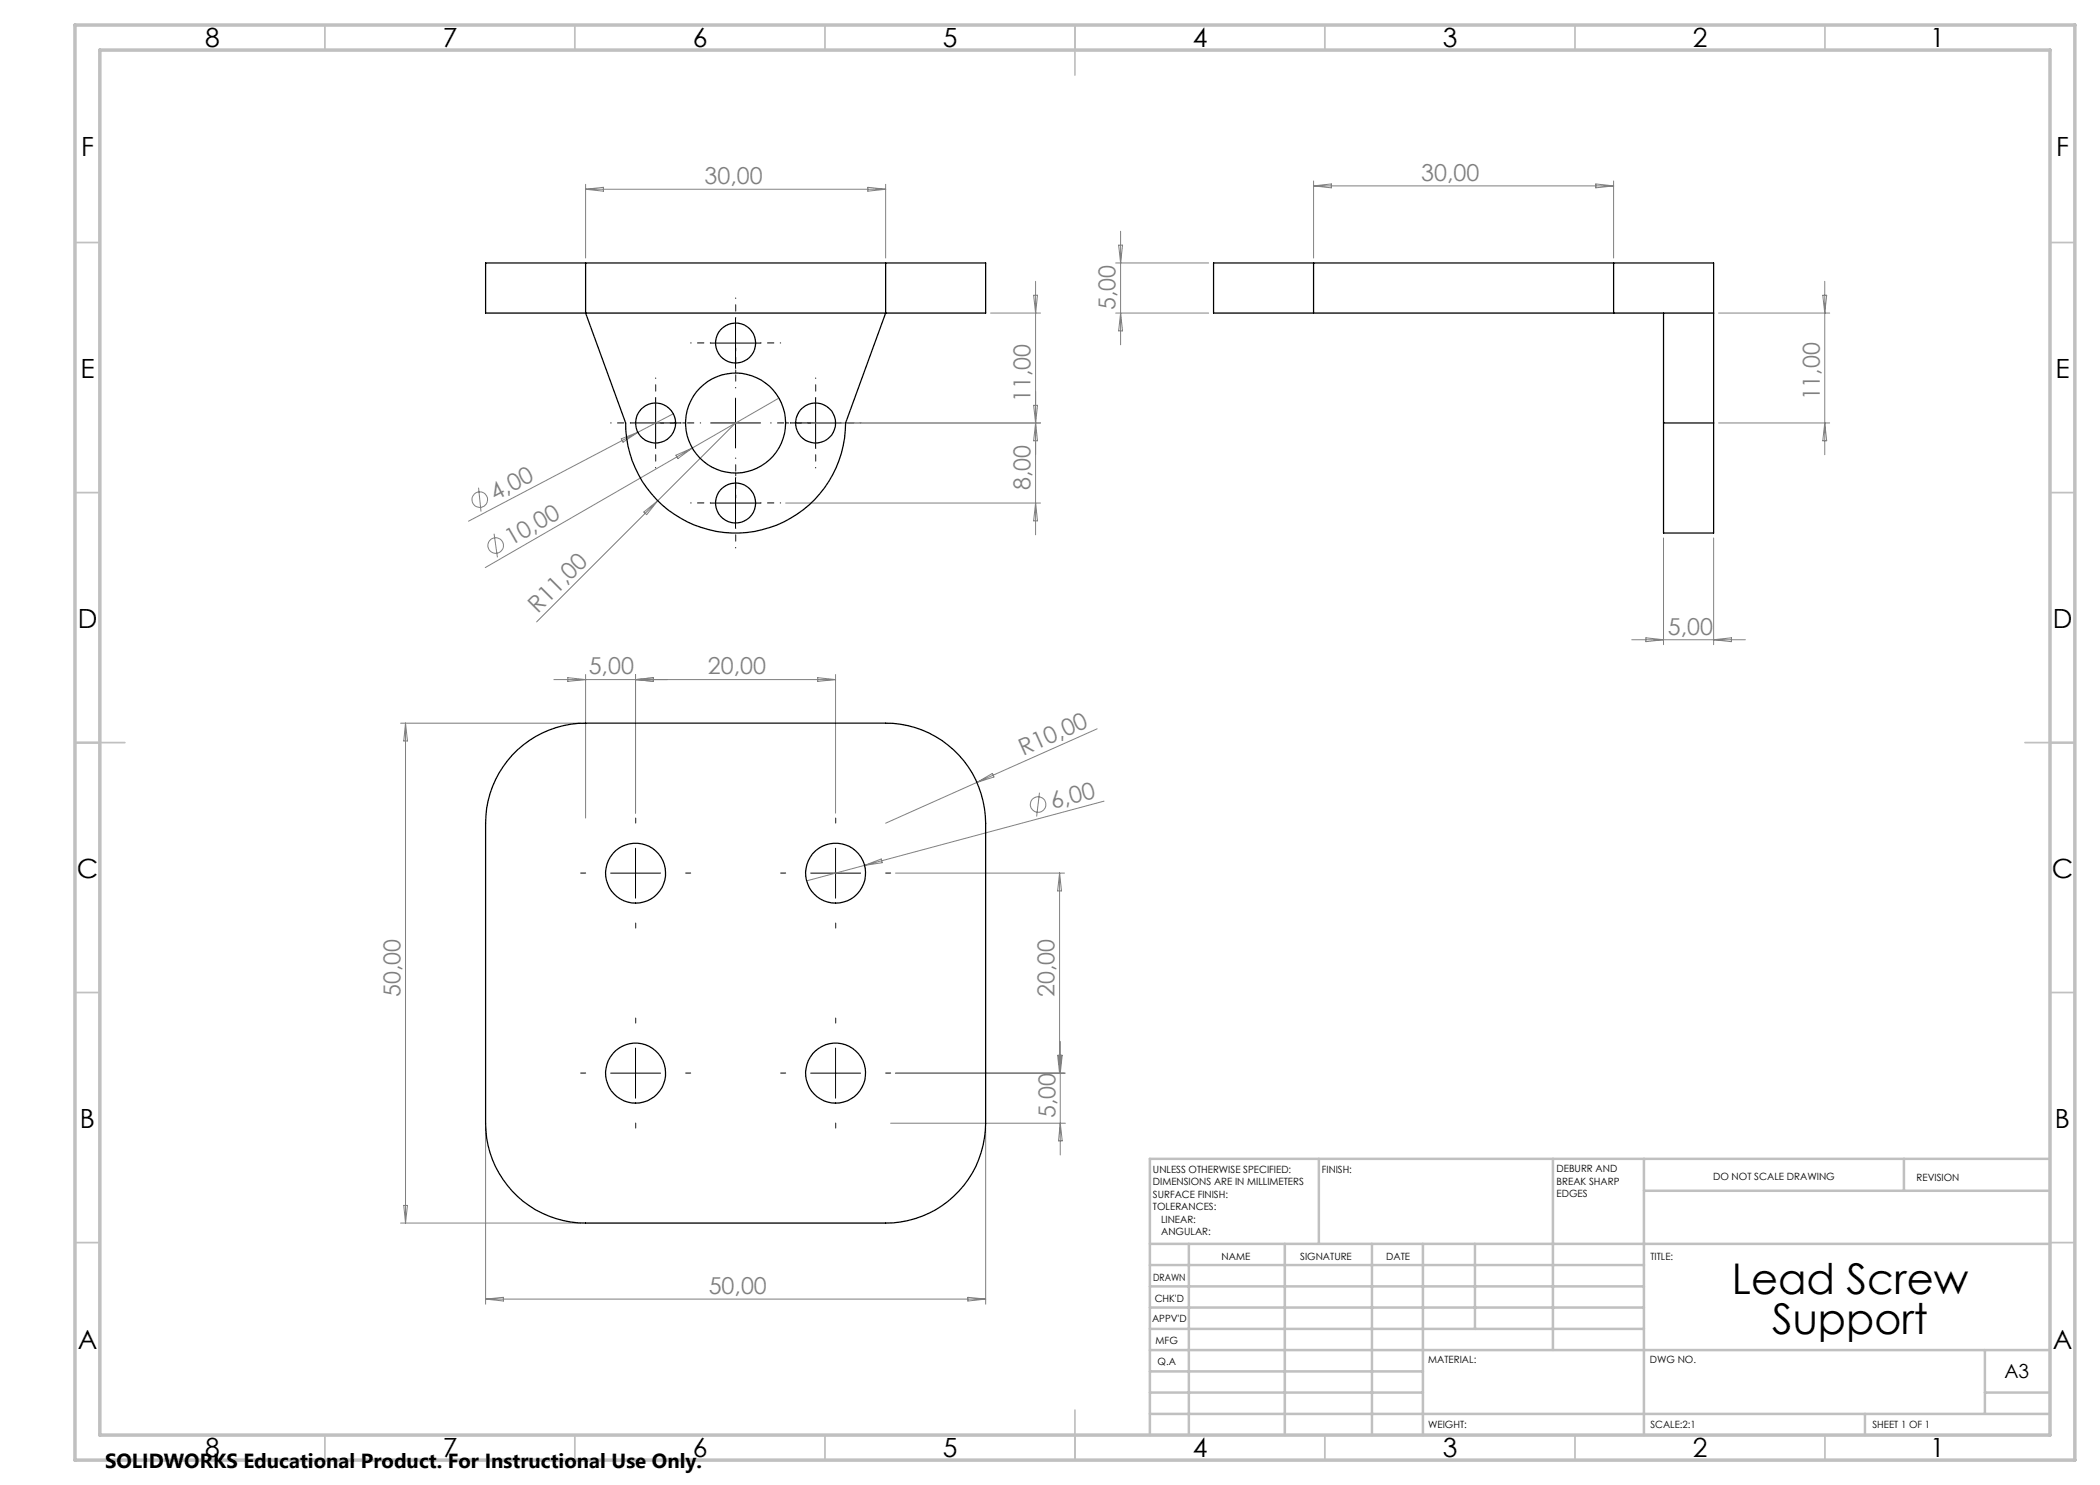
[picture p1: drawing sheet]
<svg xmlns="http://www.w3.org/2000/svg" width="420mm" height="297mm" viewBox="0 0 420 297" stroke-linecap="round" stroke-linejoin="round" font-family="sans-serif">
<g fill="none" stroke="#808080" stroke-width=".2">
<path d="M117.1 36.9v14.7M117.1 37.8h60M117.1 37.8l3.6-.3v.7zM173.6 37.5l3.5 .3-3.5 .4zM177.1 36.9v14.7M262.7 36.2v15.4M262.7 37.2h60M262.7 37.2l3.6-.4v.8zM319.2 36.8l3.5 .4-3.5 .4zM322.7 36.2v15.4M206.7 59.1h.8l-.4 3.5zM207.1 56.3v50.7"/>
<path d="M223.1 52.6h18.6M223.7 49h.8l-.4 3.6zM224.1 46.2v22.8M364.6 59.1h.7l-.4 3.5zM364.9 56.3v34.6M155.8 79.6l-17.3 10M198.1 62.6h10M223.1 62.6h18.6M224.1 62.6l.4 3.6h-.8zM343.7 62.6h22.2M95.7 97.5l.5 4.8M124.2 87.8l3.4-1.3-3 1.9z"/>
<path d="M127.6 86.5l-33.9 17.7M134.7 82.8l-7.1 3.7M135.2 91l3.3-1.4-2.9 2.1zM138.5 89.6l-41.5 23.9M147.1 84.6l-39.8 39.8M163.1 84.6h45M206.7 81.1l.8 7.1h-.8l.8-7.1zM343.7 84.6h22.2M364.9 84.6l.4 3.6h-.7zM98.8 106.7l.7 4.8M128.8 102.4l2.8-2.2-2.3 2.7zM157.1 100.6h51"/>
<path d="M207.1 100.6l.4 3.6h-.8zM332.7 107.6v21.3M342.7 107.6v21.3M110.8 135.9h56.3M113.6 135.5l3.5 .4-3.5 .4zM117.1 134.9v28.7M127.1 134.9v27.7M127.1 135.9l3.6-.4v.8zM163.5 135.5l3.6 .4-3.6 .4zM167.1 134.9v27.7M326.4 127.9h22.7M329.2 127.6l3.5 .3-3.5 .4z"/>
<path d="M342.7 127.9l3.6-.3v.7zM80.1 144.6h36M81.1 144.6v100M81.1 144.6l.4 3.6h-.7zM195.4 156.5l-18.3 8.1M195.4 156.5l3.1-1.8 .3 .7zM207.9 158.5l-.6 4.8M219.4 145.8l-24 10.7M172.9 173.1l3.3-1.3 .3 .7zM179.1 174.6h33.8M211.9 174.6v40M211.9 174.6l.4 3.6h-.8z"/>
<path d="M220.8 160.2l-59.5 16M179.1 214.6h34M211.7 211.1l.4 3.5 .3-3.5h-.9l.4 3.5M212.1 208.3v22.7M212.3 211.1l-.4 3.5M97.1 225.6v35.2M178.1 224.6h35M197.1 225.6v35.2M212.1 224.6l.3 3.6h-.7zM80.1 244.6h36M80.8 241.1h.7l-.4 3.5zM97.1 259.8h100"/>
<path d="M97.1 259.8l3.6-.3v.7zM193.6 259.5l3.5 .3-3.5 .4z"/>
<circle cx="96" cy="99.9" r="1.55"/>
<circle cx="99.1" cy="109.1" r="1.55"/>
<circle cx="207.6" cy="160.9" r="1.56"/>
</g>
<g fill="none" stroke="#000" stroke-width=".2" stroke-dasharray="15.2 1.3 1.3 1.3">
<path d="M117.1 174.6h-1M127.1 164.6v-1M137.1 174.6h1M157.1 174.6h-1M167.1 164.6v-1M177.1 174.6h1M127.1 184.6v1M167.1 184.6v1M117.1 214.6h-1M127.1 204.6v-1M137.1 214.6h1M157.1 214.6h-1"/>
<path d="M167.1 204.6v-1M177.1 214.6h1M127.1 224.6v1M167.1 224.6v1"/>
</g>
<path d="M147.1 74.6v-5M137.1 84.6h-5M147.1 94.6v5M157.1 84.6h5" fill="none" stroke="#000" stroke-width=".2" stroke-dasharray="15.2 1.3 1.3 1.3" stroke-dashoffset="14.6"/>
<g fill="none" stroke="#000" stroke-width=".2" stroke-dasharray="15.2 1.3 1.3 1.3" stroke-dashoffset="15.1">
<path d="M131.1 79.6v-4M142.1 68.6h-4M147.1 63.6v-4M147.1 73.6v4M152.1 68.6h4M163.1 79.6v-4M126.1 84.6h-4M131.1 89.6v4M136.1 84.6h4M147.1 95.6v-4M158.1 84.6h-4M163.1 89.6v4"/>
<path d="M168.1 84.6h4M142.1 100.6h-4M147.1 105.6v4M152.1 100.6h4"/>
</g>
<g fill="none" stroke="#000" stroke-width=".2">
<path d="M131.1 79.6v10M142.1 68.6h10M147.1 63.6v10M147.1 79.6v10M163.1 79.6v10M126.1 84.6h10M142.1 84.6h10M147.1 95.6v10M158.1 84.6h10M142.1 100.6h10M122.1 174.6h10M127.1 169.6v10"/>
<path d="M162.1 174.6h10M167.1 169.6v10M122.1 214.6h10M127.1 209.6v10M162.1 214.6h10M167.1 209.6v10"/>
</g>
<g fill="none" stroke="#c0c0c0" stroke-width=".35">
<path d="M65 5v5M115 5v5M165 5v5M215 5v10M265 5v5M315 5v5M365 5v5M15 48.5h5M410 48.5h5M15 98.5h5M410 98.5h5M15 148.5h10"/>
<path d="M405 148.5h10M15 198.5h5M410 198.5h5M15 248.5h5M410 248.5h5M65 287v5M115 287v5M165 287v5M215 282v10M265 287v5M315 287v5M365 287v5"/>
</g>
<g fill="none" stroke="#c0c0c0" stroke-width=".5">
<path d="M263.8 231.8v17M310.6 231.8v38.2M328.8 231.8v55.2M328.8 238.2h81.2M380.8 231.8v6.4M410 231.8h-180v55.2M230 248.8h180M230 257.3h98.8M230 253h98.8M237.8 248.8v38.2M257 248.8v38.2M274.4 248.8v38.2"/>
<path d="M284.6 248.8v38.2M295 248.8v17M230 265.8h98.8M230 261.5h98.8M230 278.5h54.6M230 274.3h54.6M230 270h180M397 278.5h13M397 270v12.8M230 282.8h180M373 282.8v4.2"/>
</g>
<path d="M15 5h400v287h-400zM20 10h390v277h-390z" fill="none" stroke="#c0c0c0" stroke-width=".7"/>
<g fill="none" stroke="#000" stroke-width=".25">
<path d="M117.1 52.6h-20v10h20M117.1 52.6v10M117.1 52.6h60M177.1 52.6h20v10h-20M177.1 52.6v10M262.7 52.6h-20v10h20M262.7 52.6h60M262.7 52.6v10M322.7 52.6h20v32M322.7 52.6v10M117.1 62.6l8 22a22 22 0 0 0 22 22 22 22 0 0 0 22-22l8-22M117.1 62.6h60"/>
<path d="M262.7 62.6h60M322.7 62.6h20M332.7 62.6v22M332.7 84.6v22h10v-22M332.7 84.6h10M102.4 151a20.1 20.1 0 0 1 14.7-6.4h60a20 20 0 0 1 20 20v60a20 20 0 0 1-20 20h-60a20 20 0 0 1-20-20v-60a20.1 20.1 0 0 1 5.3-13.6z"/>
<circle cx="147.1" cy="68.6" r="4"/>
<circle cx="131.1" cy="84.6" r="4"/>
<circle cx="147.1" cy="84.6" r="10"/>
<circle cx="163.1" cy="84.6" r="4"/>
<circle cx="147.1" cy="100.6" r="4"/>
<circle cx="127.1" cy="174.6" r="6"/>
<circle cx="167.1" cy="174.6" r="6"/>
<circle cx="127.1" cy="214.6" r="6"/>
<circle cx="167.1" cy="214.6" r="6"/>
</g>
<g font-size="8.5">
<text x="346.4" y="258.8">Lead Screw</text>
<text x="354.4" y="266.9">Support</text>
</g>
<g font-size="5.3">
<text x="41" y="9.5">8</text>
<text x="88.5" y="9.5">7</text>
<text x="138.5" y="9.5">6</text>
<text x="188.5" y="9.5">5</text>
<text x="238.5" y="9.5">4</text>
<text x="288.5" y="9.5">3</text>
<text x="338.5" y="9.5">2</text>
<text x="386" y="9.5">1</text>
<text x="16.2" y="31.3">F</text>
<text x="411.2" y="31.3">F</text>
<text x="16.1" y="75.5">E</text>
<text x="411.1" y="75.5">E</text>
<text x="15.5" y="125.5">D</text>
<text x="410.5" y="125.5">D</text>
<text x="15.4" y="175.5">C</text>
<text x="410.4" y="175.5">C</text>
<text x="16" y="225.5">B</text>
<text x="411" y="225.5">B</text>
<text x="15.5" y="269.8">A</text>
<text x="410.5" y="269.8">A</text>
<text x="41" y="291.5">8</text>
<text x="88.5" y="291.5">7</text>
<text x="138.5" y="291.5">6</text>
<text x="188.5" y="291.5">5</text>
<text x="238.5" y="291.5">4</text>
<text x="288.5" y="291.5">3</text>
<text x="338.5" y="291.5">2</text>
<text x="386" y="291.5">1</text>
</g>
<g font-size="4.7" fill="#808080">
<text x="140.9" y="36.8">30,00</text>
<text x="284.2" y="36.1">30,00</text>
<text x="223.1" y="62" transform="rotate(-90 223.1 62)">5,00</text>
<text x="206.1" y="80.4" transform="rotate(-90 206.1 80.4)">11,00</text>
<text x="363.9" y="80.1" transform="rotate(-90 363.9 80.1)">11,00</text>
<text x="99" y="100.2" transform="rotate(-28 99 100.2)">4,00</text>
<text x="206.1" y="98" transform="rotate(-90 206.1 98)">8,00</text>
<text x="102.2" y="109.3" transform="rotate(-30 102.2 109.3)">10,00</text>
<text x="107.6" y="122.7" transform="rotate(-45 107.6 122.7)">R11,00</text>
<text x="333.6" y="126.9">5,00</text>
<text x="117.7" y="134.9">5,00</text>
<text x="141.6" y="134.9">20,00</text>
<text x="204.6" y="151.2" transform="rotate(-24 204.6 151.2)">R10,00</text>
<text x="210.6" y="161.9" transform="rotate(-15 210.6 161.9)">6,00</text>
<text x="80.1" y="199.4" transform="rotate(-90 80.1 199.4)">50,00</text>
<text x="210.9" y="199.4" transform="rotate(-90 210.9 199.4)">20,00</text>
<text x="211.1" y="223.7" transform="rotate(-90 211.1 223.7)">5,00</text>
<text x="141.7" y="258.8">50,00</text>
</g>
<text font-size="4.1" x="21" y="293.7">SOLIDWORKS Educational Product. For Instructional Use Only.</text>
<text font-size="3.9" x="400.9" y="275.5">A3</text>
<g font-size="2">
<text x="230.6" y="234.6">UNLESS OTHERWISE SPECIFIED:</text>
<text x="230.6" y="237.1">DIMENSIONS ARE IN MILLIMETERS</text>
<text x="230.6" y="239.6">SURFACE FINISH:</text>
<text x="264.4" y="234.6">FINISH:</text>
<text x="311.3" y="234.5">DEBURR AND</text>
<text x="311.3" y="237">BREAK SHARP</text>
<text x="311.3" y="239.5">EDGES</text>
<text x="342.6" y="236">DO NOT SCALE DRAWING</text>
<text x="383.3" y="236.2">REVISION</text>
<text x="230.6" y="242.1">TOLERANCES:</text>
<text x="232.2" y="244.6">LINEAR:</text>
<text x="232.2" y="247.1">ANGULAR:</text>
<text x="244.3" y="252">NAME</text>
<text x="260" y="251.9">SIGNATURE</text>
<text x="277.2" y="251.9">DATE</text>
<text x="330.1" y="251.9">TITLE:</text>
<text x="230.6" y="256.1">DRAWN</text>
<text x="230.9" y="260.3">CHK'D</text>
<text x="230.4" y="264.4">APPV'D</text>
<text x="231.1" y="268.8">MFG</text>
<text x="231.5" y="273">Q.A</text>
<text x="285.6" y="272.5">MATERIAL:</text>
<text x="330" y="272.5">DWG NO.</text>
<text x="285.6" y="285.5">WEIGHT:</text>
<text x="330.1" y="285.6">SCALE:2:1</text>
<text x="374.5" y="285.6">SHEET 1 OF 1</text>
</g>
</svg>
